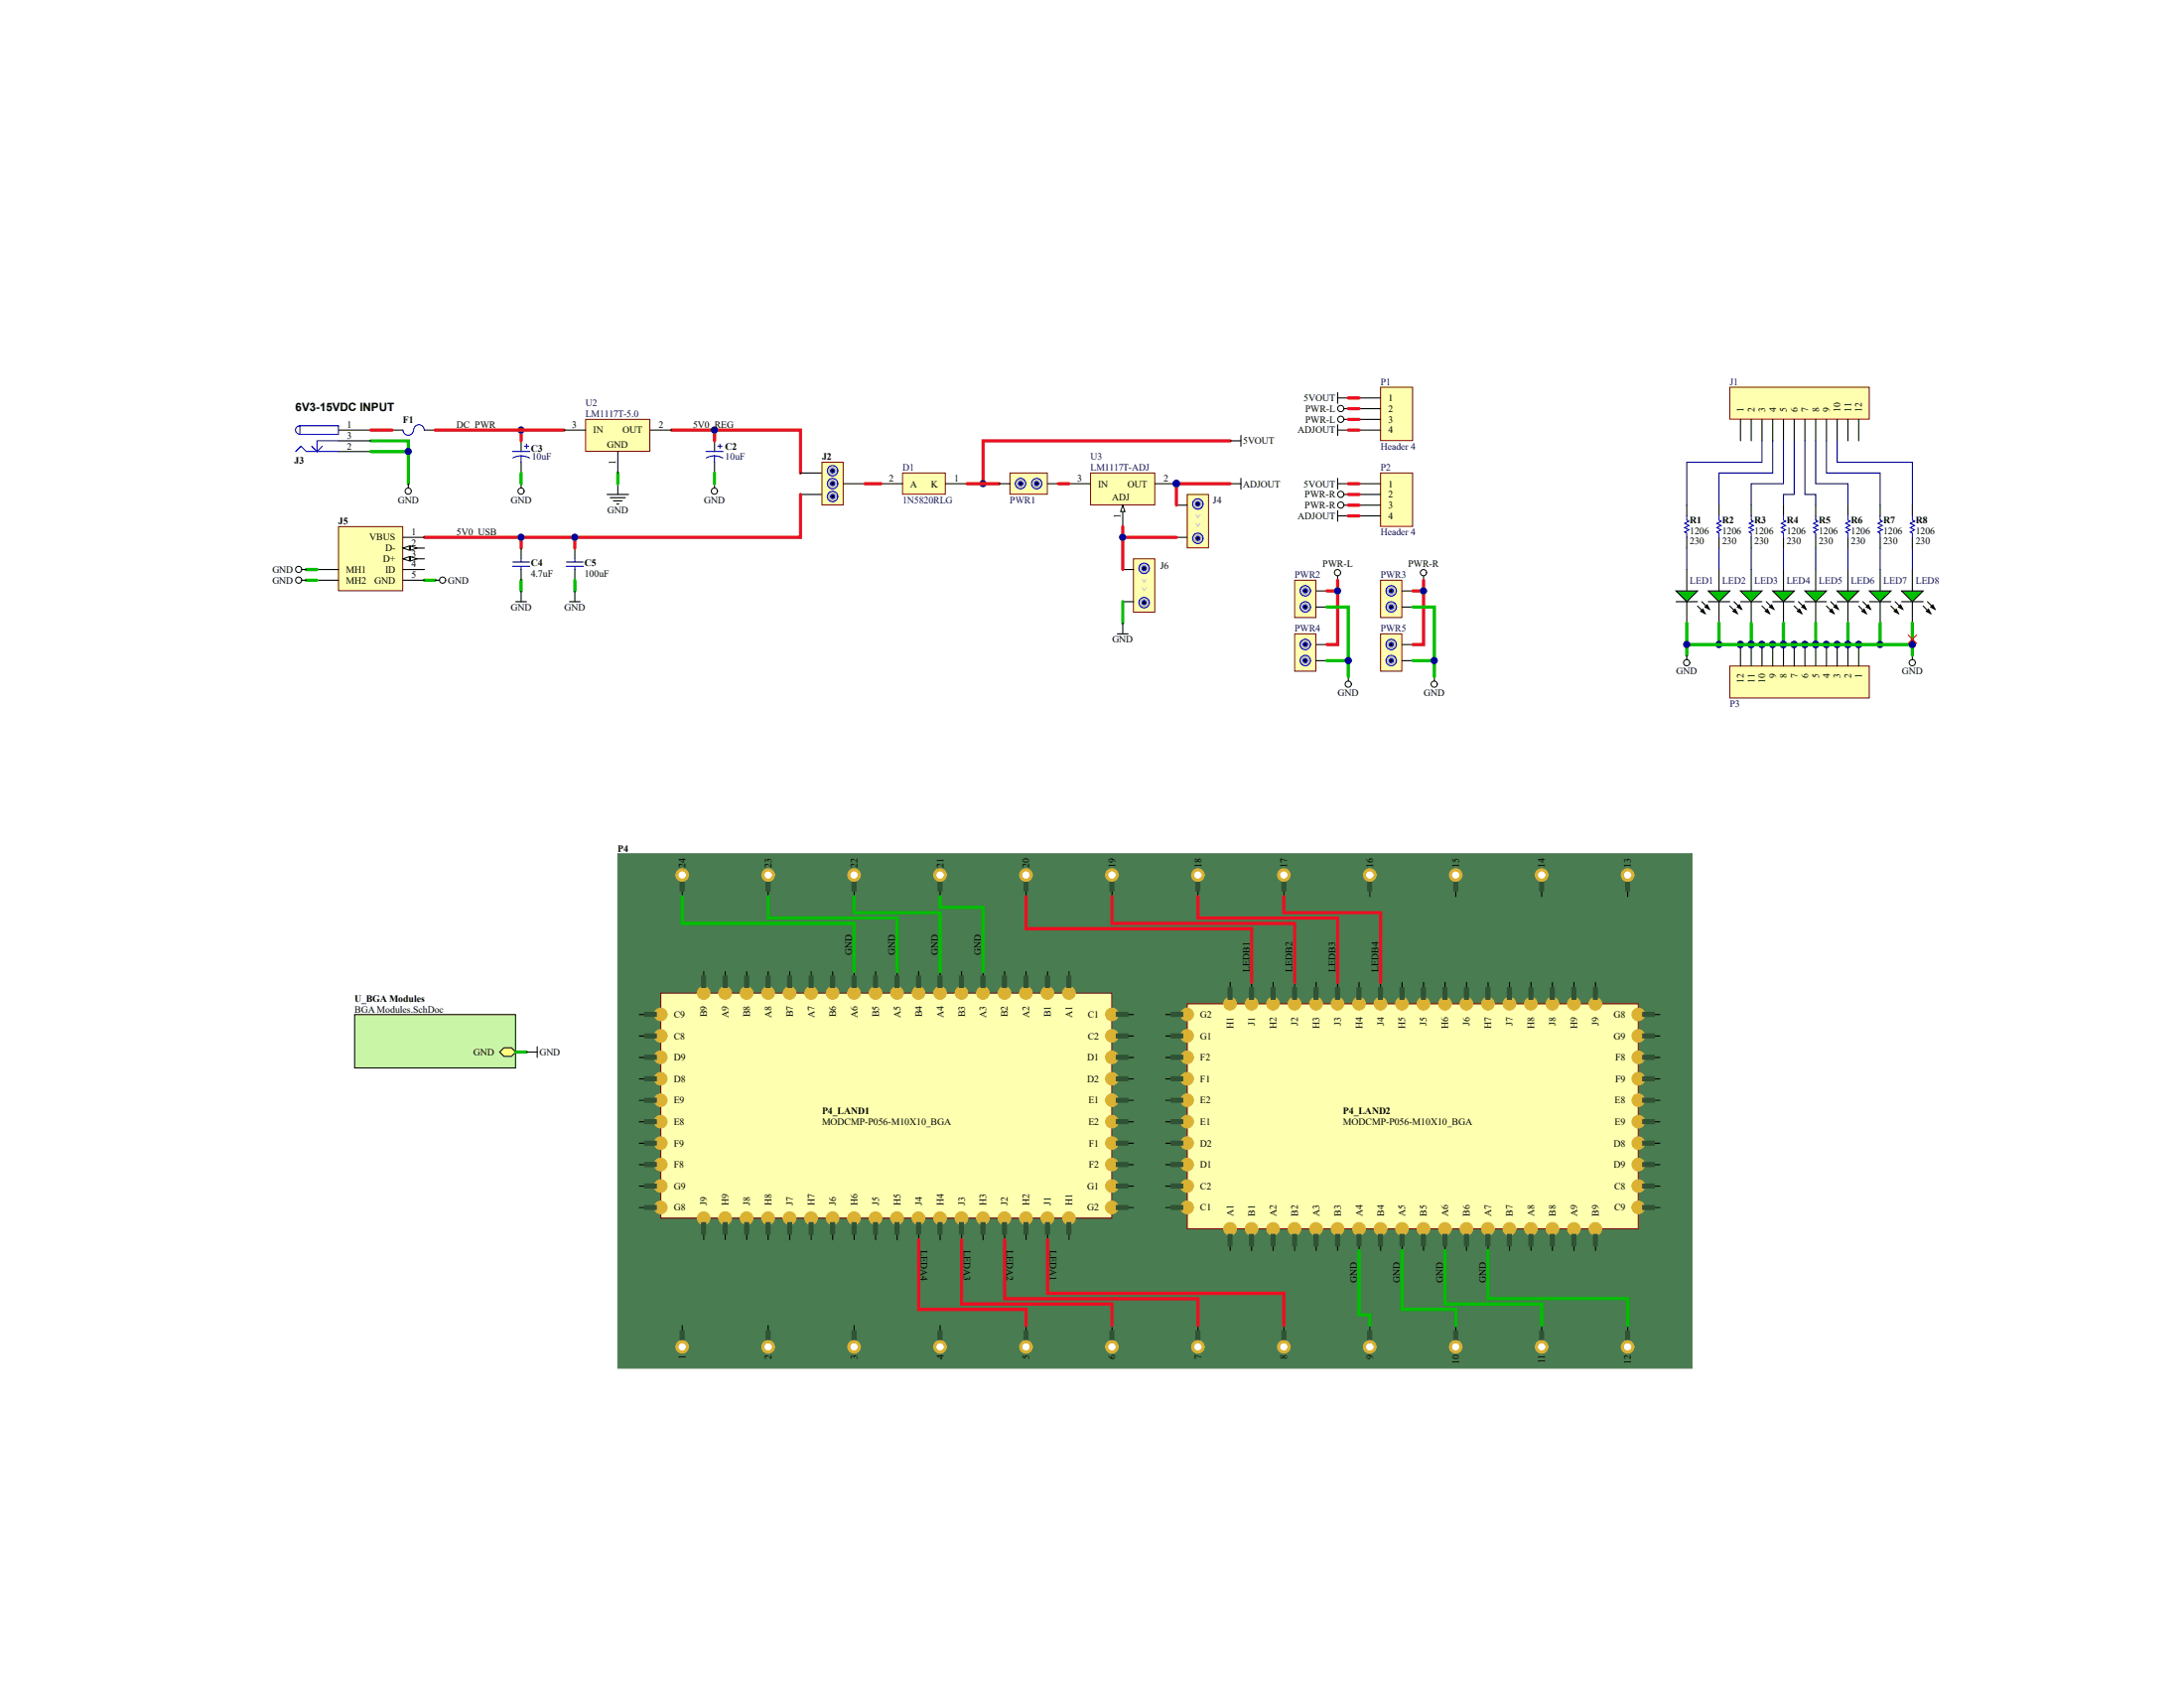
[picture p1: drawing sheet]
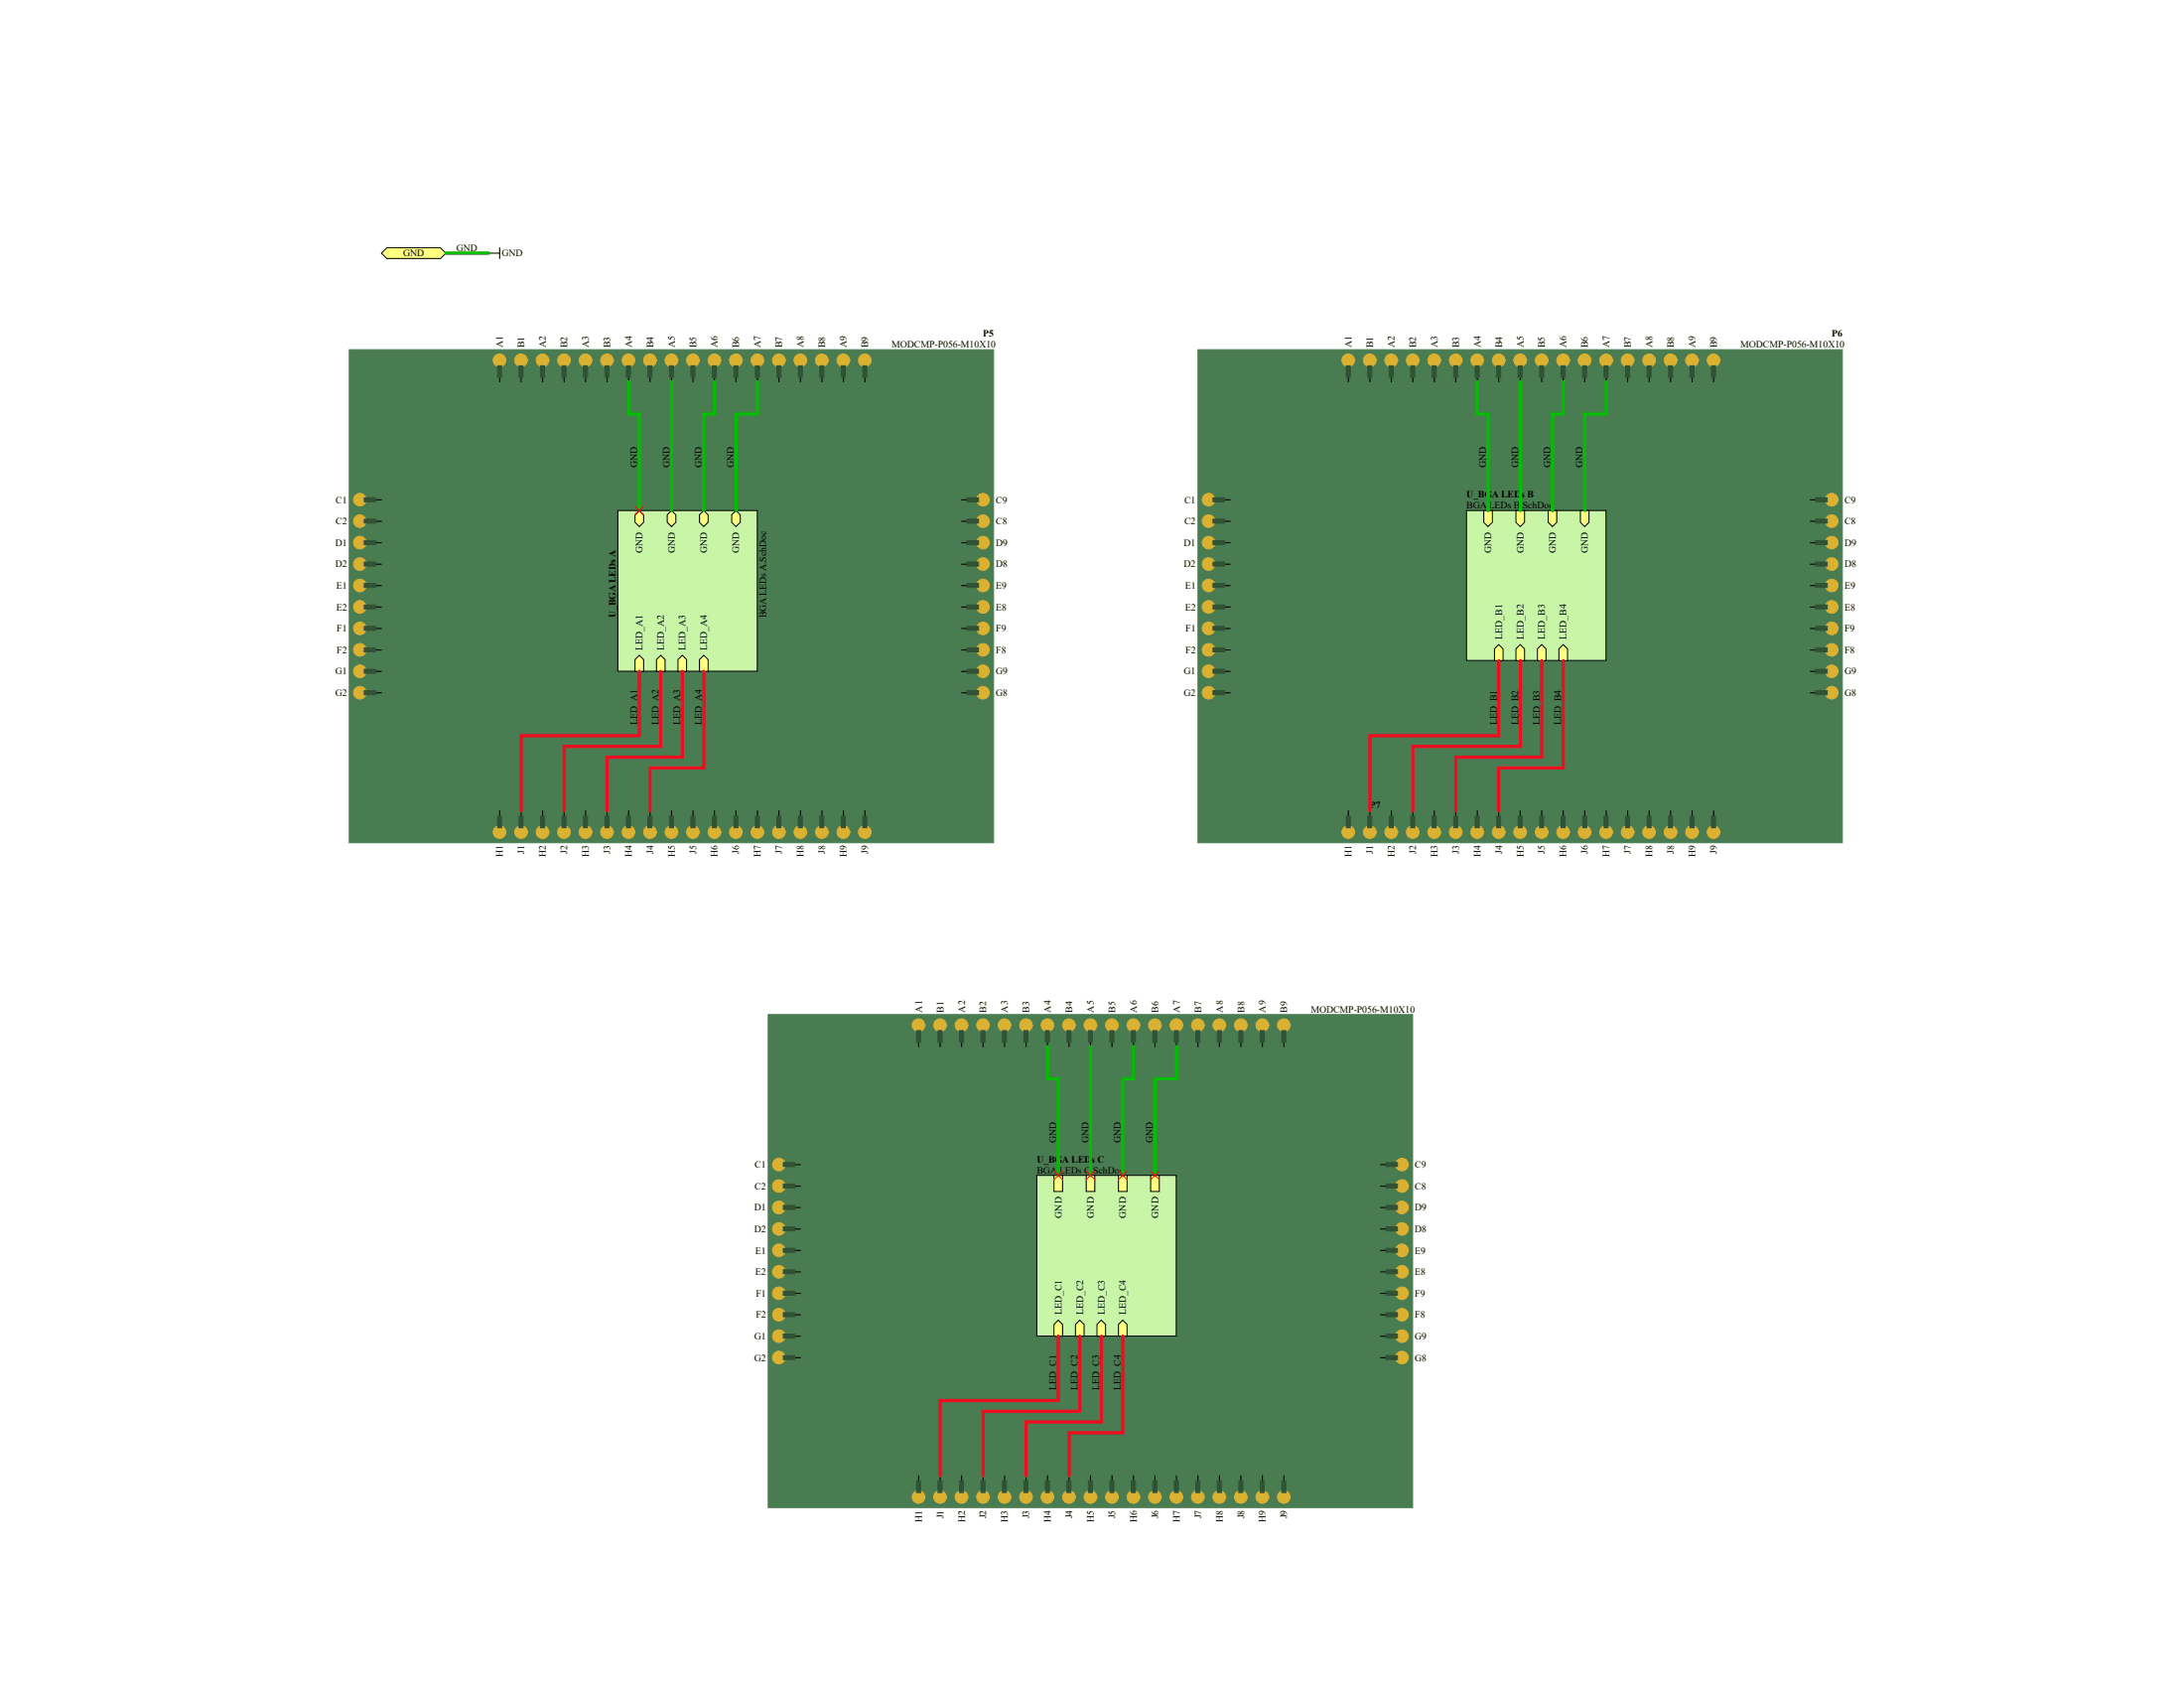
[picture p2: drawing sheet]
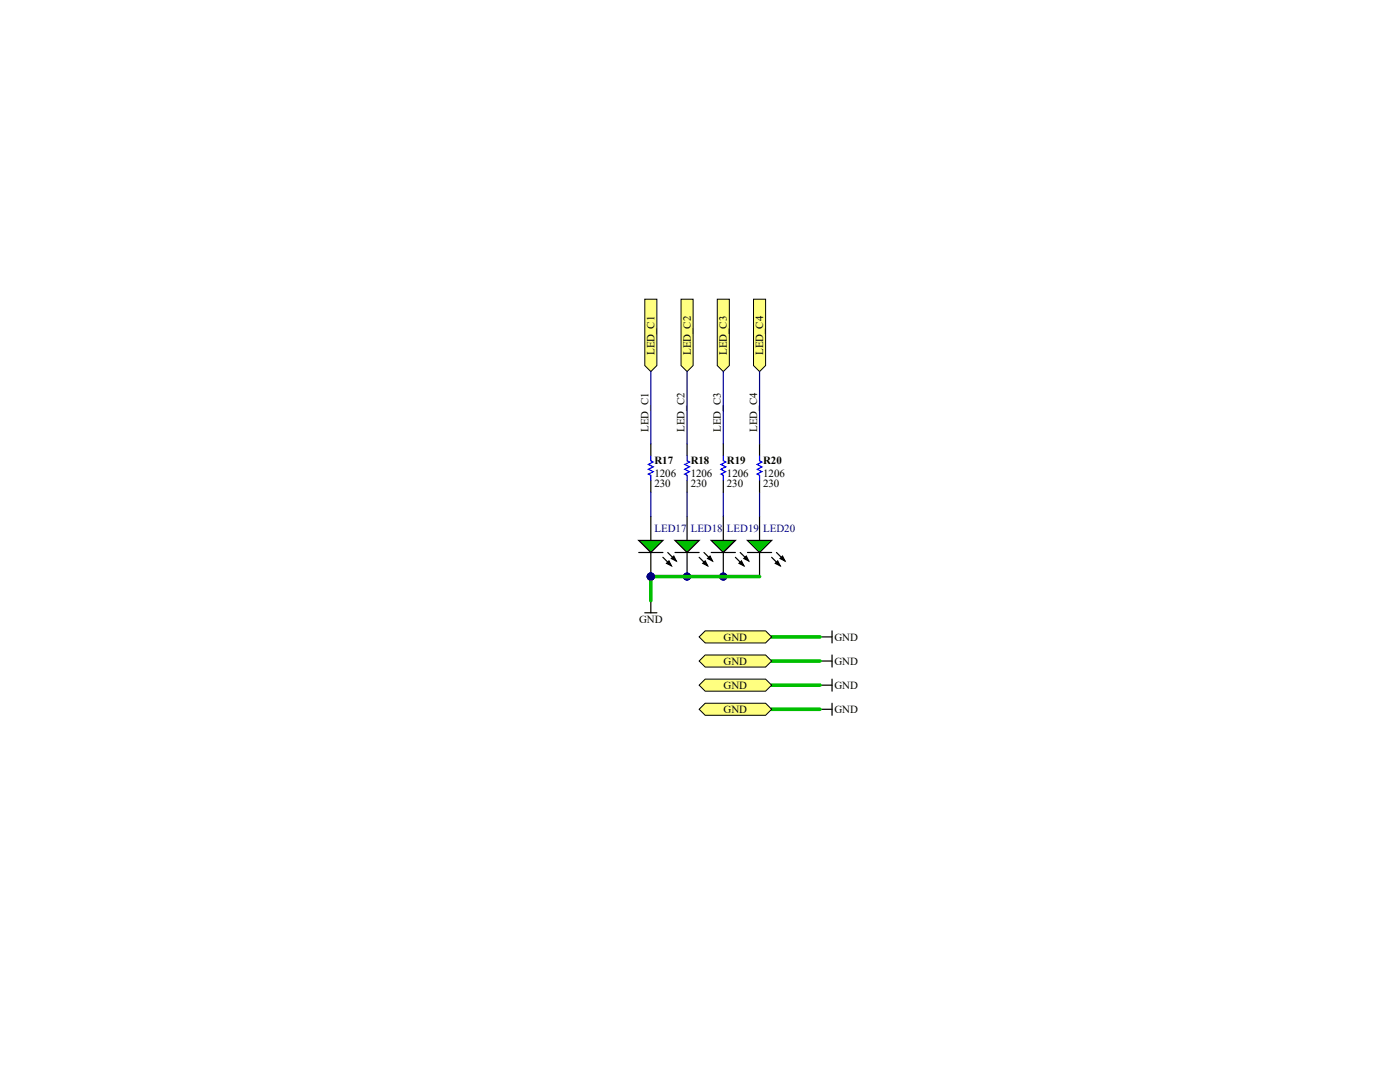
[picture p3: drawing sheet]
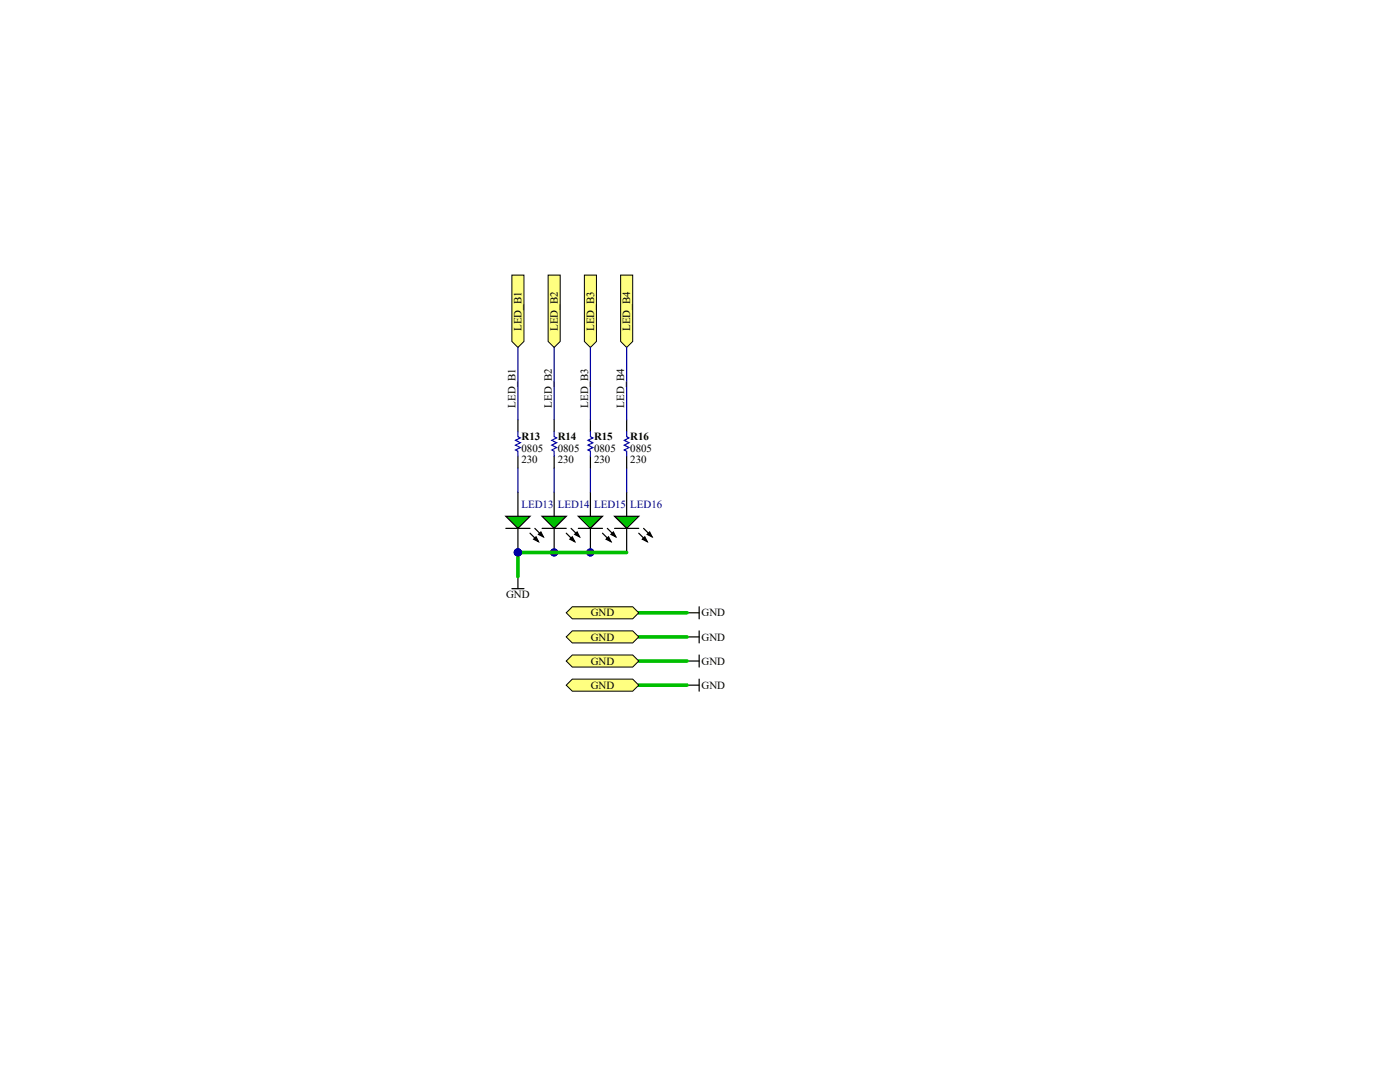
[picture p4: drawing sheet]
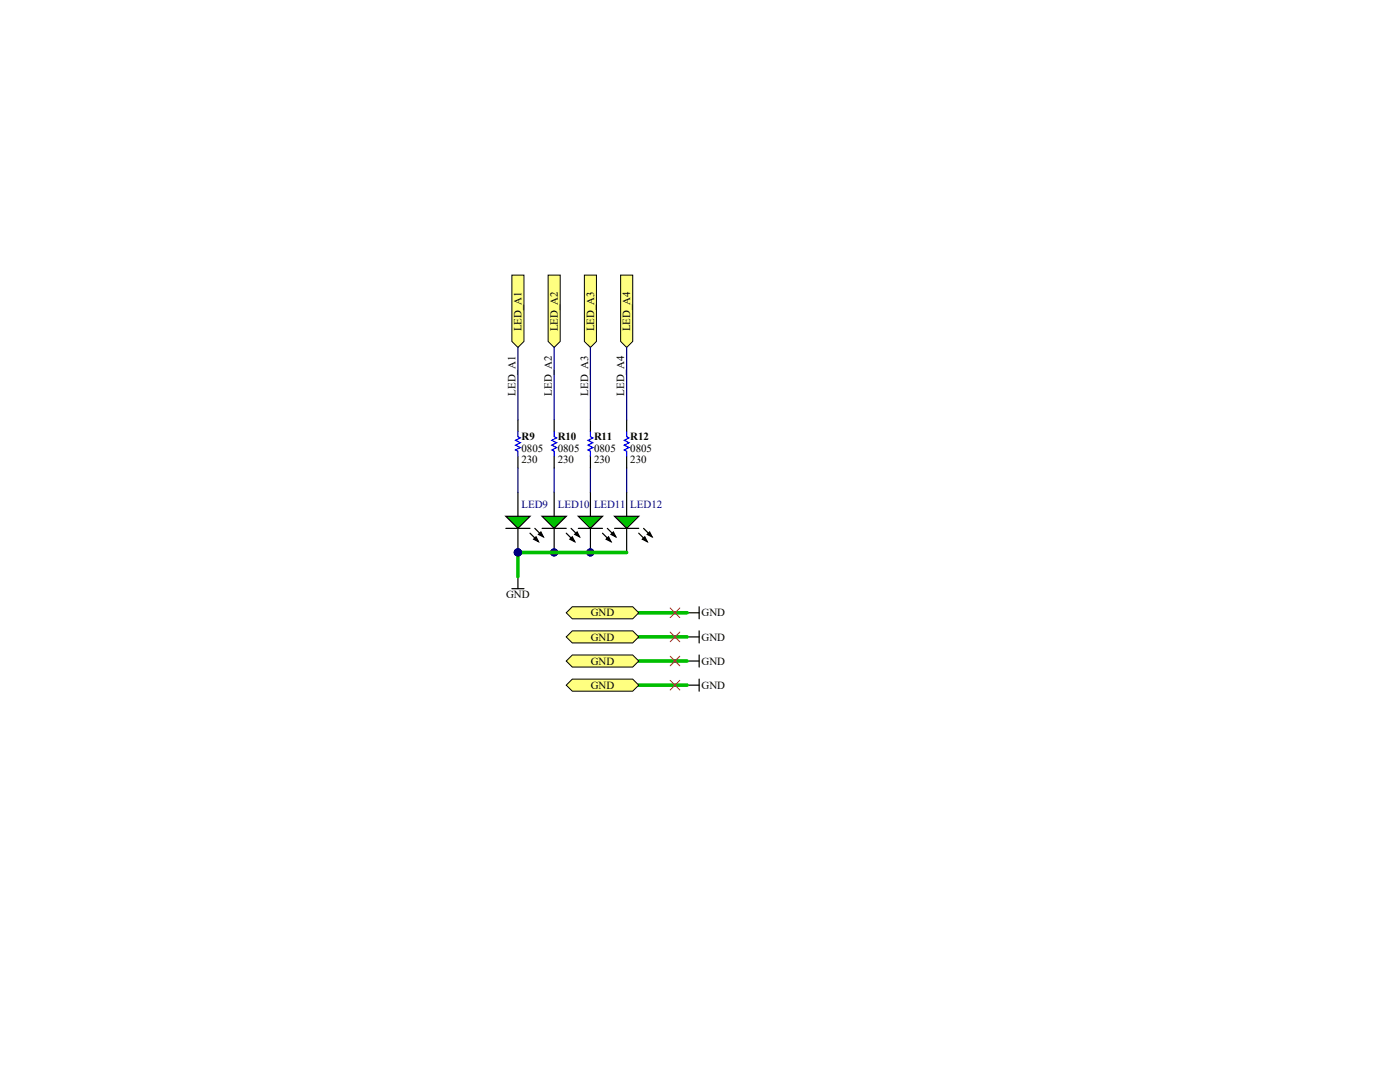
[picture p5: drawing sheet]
# Altium project Soldering_Trainer_Prj.PrjPCB
5 sheets, 68 parts. Net scope: hierarchical (ports join the sheet entries above them; power ports are global).
Board files: Soldering_Trainer_PCB.PcbDoc, BGA Breakout.PcbDoc, BGA Modules.PcbDoc, LED Breakout Board.PcbDoc, BB Power Supply.PcbDoc
Sheets:
  Devices.SchDoc
    U_BGA Modules = BGA Modules.SchDoc
      U_BGA LEDs A = BGA LEDs A.SchDoc
      U_BGA LEDs B = BGA LEDs B.SchDoc
      U_BGA LEDs C = BGA LEDs C.SchDoc

## Sheet Devices.SchDoc: Schematic Sheet Test Title
size C; Organization: CXQ; Address1: RM 7401, 550 Jumen Rd, Huangpu District, Shanghai, China; Address2: Huangpu District; Address3: Shanghai; Address4: China; Revision: MB0004-01.A.1; SheetNumber: 1; SheetTotal: 99; PageSetup: Record=PageOptions¦CenterHorizontal=True¦CenterVertical=True¦PrintScale=0.98¦XCorrection=1.00¦YCorrection=1.00¦PrintKind=0¦BorderSize=5000000¦LeftOffset=0¦BottomOffset=0¦Orientation=2¦PaperLength=1000¦PaperWidth=1000¦Scale=100¦PaperSource=7¦PrintQuality=-4¦MediaType=1¦DitherType=10¦PaperKind=A4¦PrintScaleMode=1

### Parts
C2  Capacitance: 10uF  [AVX-CAPC3528_V]  (hidden comment: TAJB106K020R)
C3  Capacitance: 10uF  [AVX-CAPC3528_V]  (hidden comment: TAJB106K020R)
C4  value 4.7uF  [CAPC1206(3216)190_L]  (hidden comment: AP 4.7uF 6.3V 1206(3216))
C5  value 100uF  [CAPC1206(3216)190_L]  (hidden comment: AP 100uF 6.3V 1206(3216))
D1  1N5820RLG  [ONSC-AXIAL_LEAD-2-267-05_V]
F1  SMD2920P300TF  [FUSE2920]  (value not drawn)
J1  Header 12  [HDR1X12]  (value not drawn)
J2  3-WAY JUMPER  [HDR1X3]  (value not drawn)
J4  801-87-004-10-001101  [HDR1X4]  (value not drawn)
J5  UX60SC-MB-5S8  [UX60SC-MB-5S8]  (value not drawn)
J6  801-87-004-10-001101  [HDR1X4]  (value not drawn)
J11  PWR CONNECTOR  [PJ-102AH]  (value not drawn)
LED1  LED_1206  [RESC1206(3216)75_L]  (value not drawn)
LED2  LED_1206  [RESC1206(3216)75_L]  (value not drawn)
LED3  LED_1206  [RESC1206(3216)75_L]  (value not drawn)
LED4  LED_1206  [RESC1206(3216)75_L]  (value not drawn)
LED5  LED_1206  [RESC1206(3216)75_L]  (value not drawn)
LED6  LED_1206  [RESC1206(3216)75_L]  (value not drawn)
LED7  LED_1206  [RESC1206(3216)75_L]  (value not drawn)
LED8  LED_1206  [RESC1206(3216)75_L]  (value not drawn)
P1  Header 4  [HDR1X4]
P2  Header 4  [HDR1X4]
P3  Header 12  [HDR1X12]  (value not drawn)
P4  BBCMP-P24-M1200X700  [BBCMP-P24-M1200X700]  (value not drawn)
P4_LAND1  MODCMP-P056-M10X10_BGA  [MB2100.01.A.2]  (no BOM)
P4_LAND2  MODCMP-P056-M10X10_BGA  [MB2100.01.A.2]  (no BOM)
PWR1  Jumper  [JMP1X2]  (value not drawn)
PWR2  Jumper  [JMP1X2]  (value not drawn)
PWR3  Jumper  [JMP1X2]  (value not drawn)
PWR4  Jumper  [JMP1X2]  (value not drawn)
PWR5  Jumper  [JMP1X2]  (value not drawn)
R1  1206  Value (Ohms): 230  [RESC1206(3216)75_L]
R2  1206  Value (Ohms): 230  [RESC1206(3216)75_L]
R3  1206  Value (Ohms): 230  [RESC1206(3216)75_L]
R4  1206  Value (Ohms): 230  [RESC1206(3216)75_L]
R5  1206  Value (Ohms): 230  [RESC1206(3216)75_L]
R6  1206  Value (Ohms): 230  [RESC1206(3216)75_L]
R7  1206  Value (Ohms): 230  [RESC1206(3216)75_L]
R8  1206  Value (Ohms): 230  [RESC1206(3216)75_L]
U2  LM1117T-5.0  [T03B]
U3  LM1117T-ADJ  [T03B]

### Sub-sheets
U_BGA Modules = BGA Modules.SchDoc: GND

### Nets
5VOUT: D1.1(K) P1.1 P2.1 PWR1.1
ADJOUT: J4.1 P1.4 P2.4 U3.2(OUT)
GND: C2.2 C3.2 C4.2 C5.2 J5.5(GND) J5.MH1 J5.MH2 J6.4 J11.2 J11.3 LED1.2(K) LED2.2(K) LED3.2(K) LED4.2(K) LED5.2(K) LED6.2(K) LED7.2(K) LED8.2(K) P3.1 P3.2 P3.3 P3.4 P3.5 P3.6 P3.7 P3.8 P3.9 P3.10 P3.11 P3.12 P4.9 P4.10 P4.11 P4.12 P4.21 P4.22 P4.23 P4.24 P4_LAND1.A3 P4_LAND1.A4 P4_LAND1.A5 P4_LAND1.A6 P4_LAND2.A4 P4_LAND2.A5 P4_LAND2.A6 P4_LAND2.A7 PWR2.1 PWR3.1 PWR4.1 PWR5.1 U2.1(GND) ; sheet U_BGA Modules/GND
PWR-L: P1.2 P1.3 PWR2.2 PWR4.2
PWR-R: P2.2 P2.3 PWR3.2 PWR5.2
5V0_REG: C2.1 J2.1 U2.2(OUT)
5V0_USB: C4.1 C5.1 J2.3 J5.1(VBUS)
DC_PWR: C3.1 F1.1 U2.3(IN)
LEDA1: P4.8 P4_LAND1.J1
LEDA2: P4.7 P4_LAND1.J2
LEDA3: P4.6 P4_LAND1.J3
LEDA4: P4.5 P4_LAND1.J4
LEDB1: P4.20 P4_LAND2.J1
LEDB2: P4.19 P4_LAND2.J2
LEDB3: P4.18 P4_LAND2.J3
LEDB4: P4.17 P4_LAND2.J4
NetD1_2: D1.2(A) J2.2
NetF1_2: F1.2 J11.1
NetJ1_3: J1.3 R1.2
NetJ1_4: J1.4 R2.2
NetJ1_5: J1.5 R3.2
NetJ1_6: J1.6 R4.2
NetJ1_7: J1.7 R5.2
NetJ1_8: J1.8 R6.2
NetJ1_9: J1.9 R7.2
NetJ1_10: J1.10 R8.2
NetJ4_4: J4.4 J6.1 U3.1(ADJ)
NetLED1_1: LED1.1(A) R1.1
NetLED2_1: LED2.1(A) R2.1
NetLED3_1: LED3.1(A) R3.1
NetLED4_1: LED4.1(A) R4.1
NetLED5_1: LED5.1(A) R5.1
NetLED6_1: LED6.1(A) R6.1
NetLED7_1: LED7.1(A) R7.1
NetLED8_1: LED8.1(A) R8.1
NetPWR1_2: PWR1.2 U3.3(IN)

Not connected (* = marked no-connect by the designer): J1 1 2 11 12; J5 2(D-) 3(D+) 4(ID); P4 1 2 3 4 13 14 15 16; P4_LAND1 A1 A2 A7 A8 A9 B1 B2 B3 B4 B5 B6 B7 B8 B9 C1 C2 C8 C9 D1 D2 D8 D9 E1 E2 E8 E9 F1 F2 F8 F9 G1 G2 G8 G9 H1 H2 H3 H4 H5 H6 H7 H8 H9 J5 J6 J7 J8 J9; P4_LAND2 A1 A2 A3 A8 A9 B1 B2 B3 B4 B5 B6 B7 B8 B9 C1 C2 C8 C9 D1 D2 D8 D9 E1 E2 E8 E9 F1 F2 F8 F9 G1 G2 G8 G9 H1 H2 H3 H4 H5 H6 H7 H8 H9 J5 J6 J7 J8 J9

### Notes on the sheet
- 6V3-15VDC INPUT

## Sheet BGA Modules.SchDoc: Schematic Sheet Test Title
size C; Organization: CXQ; Address1: RM 7401, 550 Jumen Rd, Huangpu District, Shanghai, China; Address2: Huangpu District; Address3: Shanghai; Address4: China; Revision: MB0004-01.A.1; SheetNumber: 1; SheetTotal: 99; PageSetup: Record=PageOptions¦CenterHorizontal=True¦CenterVertical=True¦PrintScale=0.98¦XCorrection=1.00¦YCorrection=1.00¦PrintKind=0¦BorderSize=5000000¦LeftOffset=0¦BottomOffset=0¦Orientation=2¦PaperLength=1000¦PaperWidth=1000¦Scale=100¦PaperSource=7¦PrintQuality=-4¦MediaType=1¦DitherType=10¦PaperKind=A4¦PrintScaleMode=1

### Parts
P5  MODCMP-P056-M10X10  [MODCMP-P056-M10X10]  (no BOM)
P6  MODCMP-P056-M10X10  [MODCMP-P056-M10X10]  (no BOM)
P7  MODCMP-P056-M10X10  [MODCMP-P056-M10X10]  (no BOM)

### Sub-sheets
U_BGA LEDs A = BGA LEDs A.SchDoc: LED_A1 (in), LED_A2 (in), LED_A3 (in), LED_A4 (in), GND, GND, GND, GND
U_BGA LEDs B = BGA LEDs B.SchDoc: LED_B1 (in), LED_B2 (in), LED_B3 (in), LED_B4 (in), GND, GND, GND, GND
U_BGA LEDs C = BGA LEDs C.SchDoc: LED_C1 (in), LED_C2 (in), LED_C3 (in), LED_C4 (in), GND, GND, GND, GND

### Ports
GND

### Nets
GND: P5.A4 P5.A5 P5.A6 P5.A7 P6.A4 P6.A5 P6.A6 P6.A7 P7.A4 P7.A5 P7.A6 P7.A7 ; port GND, sheet U_BGA LEDs A/GND, sheet U_BGA LEDs A/GND, sheet U_BGA LEDs A/GND, sheet U_BGA LEDs A/GND, sheet U_BGA LEDs B/GND, sheet U_BGA LEDs B/GND, sheet U_BGA LEDs B/GND, sheet U_BGA LEDs B/GND, sheet U_BGA LEDs C/GND, sheet U_BGA LEDs C/GND, sheet U_BGA LEDs C/GND, sheet U_BGA LEDs C/GND
LED_A1: P5.J1 ; sheet U_BGA LEDs A/LED_A1
LED_A2: P5.J2 ; sheet U_BGA LEDs A/LED_A2
LED_A3: P5.J3 ; sheet U_BGA LEDs A/LED_A3
LED_A4: P5.J4 ; sheet U_BGA LEDs A/LED_A4
LED_B1: P6.J1 ; sheet U_BGA LEDs B/LED_B1
LED_B2: P6.J2 ; sheet U_BGA LEDs B/LED_B2
LED_B3: P6.J3 ; sheet U_BGA LEDs B/LED_B3
LED_B4: P6.J4 ; sheet U_BGA LEDs B/LED_B4
LED_C1: P7.J1 ; sheet U_BGA LEDs C/LED_C1
LED_C2: P7.J2 ; sheet U_BGA LEDs C/LED_C2
LED_C3: P7.J3 ; sheet U_BGA LEDs C/LED_C3
LED_C4: P7.J4 ; sheet U_BGA LEDs C/LED_C4

Not connected (* = marked no-connect by the designer): P5 A1 A2 A3 A8 A9 B1 B2 B3 B4 B5 B6 B7 B8 B9 C1 C2 C8 C9 D1 D2 D8 D9 E1 E2 E8 E9 F1 F2 F8 F9 G1 G2 G8 G9 H1 H2 H3 H4 H5 H6 H7 H8 H9 J5 J6 J7 J8 J9; P6 A1 A2 A3 A8 A9 B1 B2 B3 B4 B5 B6 B7 B8 B9 C1 C2 C8 C9 D1 D2 D8 D9 E1 E2 E8 E9 F1 F2 F8 F9 G1 G2 G8 G9 H1 H2 H3 H4 H5 H6 H7 H8 H9 J5 J6 J7 J8 J9; P7 A1 A2 A3 A8 A9 B1 B2 B3 B4 B5 B6 B7 B8 B9 C1 C2 C8 C9 D1 D2 D8 D9 E1 E2 E8 E9 F1 F2 F8 F9 G1 G2 G8 G9 H1 H2 H3 H4 H5 H6 H7 H8 H9 J5 J6 J7 J8 J9

## Sheet BGA LEDs A.SchDoc: Schematic Sheet Test Title
size 289 x 193 mm; Organization: CXQ; Address1: RM 7401, 550 Jumen Rd, Huangpu District, Shanghai, China; Address2: Huangpu District; Address3: Shanghai; Address4: China; Revision: MB0004-01.A.1; SheetNumber: 1; SheetTotal: 99; PageSetup: Record=PageOptions¦CenterHorizontal=True¦CenterVertical=True¦PrintScale=0.98¦XCorrection=1.00¦YCorrection=1.00¦PrintKind=0¦BorderSize=5000000¦LeftOffset=0¦BottomOffset=0¦Orientation=2¦PaperLength=1000¦PaperWidth=1000¦Scale=100¦PaperSource=7¦PrintQuality=-4¦MediaType=1¦DitherType=10¦PaperKind=A4¦PrintScaleMode=1

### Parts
LED9  LED_1206  [RESC0805(2012)70_L]  (value not drawn)
LED10  LED_1206  [RESC0805(2012)70_L]  (value not drawn)
LED11  LED_1206  [RESC0805(2012)70_L]  (value not drawn)
LED12  LED_1206  [RESC0805(2012)70_L]  (value not drawn)
R9  0805  Value (Ohms): 230  [RESC0805(2012)70_L]
R10  0805  Value (Ohms): 230  [RESC0805(2012)70_L]
R11  0805  Value (Ohms): 230  [RESC0805(2012)70_L]
R12  0805  Value (Ohms): 230  [RESC0805(2012)70_L]

### Ports
GND, LED_A1 (in), LED_A2 (in), LED_A3 (in), LED_A4 (in)

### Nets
GND: LED9.2(K) LED10.2(K) LED11.2(K) LED12.2(K) ; port GND
LED_A1: R9.2 ; port LED_A1
LED_A2: R10.2 ; port LED_A2
LED_A3: R11.2 ; port LED_A3
LED_A4: R12.2 ; port LED_A4
NetLED9_1: LED9.1(A) R9.1
NetLED10_1: LED10.1(A) R10.1
NetLED11_1: LED11.1(A) R11.1
NetLED12_1: LED12.1(A) R12.1

## Sheet BGA LEDs B.SchDoc: Schematic Sheet Test Title
size 289 x 193 mm; Organization: CXQ; Address1: RM 7401, 550 Jumen Rd, Huangpu District, Shanghai, China; Address2: Huangpu District; Address3: Shanghai; Address4: China; Revision: MB0004-01.A.1; SheetNumber: 1; SheetTotal: 99; PageSetup: Record=PageOptions¦CenterHorizontal=True¦CenterVertical=True¦PrintScale=0.98¦XCorrection=1.00¦YCorrection=1.00¦PrintKind=0¦BorderSize=5000000¦LeftOffset=0¦BottomOffset=0¦Orientation=2¦PaperLength=1000¦PaperWidth=1000¦Scale=100¦PaperSource=7¦PrintQuality=-4¦MediaType=1¦DitherType=10¦PaperKind=A4¦PrintScaleMode=1

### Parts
LED13  LED_1206  [RESC0805(2012)70_L]  (value not drawn)
LED14  LED_1206  [RESC0805(2012)70_L]  (value not drawn)
LED15  LED_1206  [RESC0805(2012)70_L]  (value not drawn)
LED16  LED_1206  [RESC0805(2012)70_L]  (value not drawn)
R13  0805  Value (Ohms): 230  [RESC0805(2012)70_L]
R14  0805  Value (Ohms): 230  [RESC0805(2012)70_L]
R15  0805  Value (Ohms): 230  [RESC0805(2012)70_L]
R16  0805  Value (Ohms): 230  [RESC0805(2012)70_L]

### Ports
GND, LED_B1 (in), LED_B2 (in), LED_B3 (in), LED_B4 (in)

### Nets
GND: LED13.2(K) LED14.2(K) LED15.2(K) LED16.2(K) ; port GND
LED_B1: R13.2 ; port LED_B1
LED_B2: R14.2 ; port LED_B2
LED_B3: R15.2 ; port LED_B3
LED_B4: R16.2 ; port LED_B4
NetLED13_1: LED13.1(A) R13.1
NetLED14_1: LED14.1(A) R14.1
NetLED15_1: LED15.1(A) R15.1
NetLED16_1: LED16.1(A) R16.1

## Sheet BGA LEDs C.SchDoc: Schematic Sheet Test Title
size 289 x 193 mm; Organization: CXQ; Address1: RM 7401, 550 Jumen Rd, Huangpu District, Shanghai, China; Address2: Huangpu District; Address3: Shanghai; Address4: China; Revision: MB0004-01.A.1; SheetNumber: 1; SheetTotal: 99; PageSetup: Record=PageOptions¦CenterHorizontal=True¦CenterVertical=True¦PrintScale=0.98¦XCorrection=1.00¦YCorrection=1.00¦PrintKind=0¦BorderSize=5000000¦LeftOffset=0¦BottomOffset=0¦Orientation=2¦PaperLength=1000¦PaperWidth=1000¦Scale=100¦PaperSource=7¦PrintQuality=-4¦MediaType=1¦DitherType=10¦PaperKind=A4¦PrintScaleMode=1

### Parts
LED17  LED_1206  [RESC0805(2012)70_L]  (value not drawn)
LED18  LED_1206  [RESC0805(2012)70_L]  (value not drawn)
LED19  LED_1206  [RESC0805(2012)70_L]  (value not drawn)
LED20  LED_1206  [RESC0805(2012)70_L]  (value not drawn)
R17  0805  Value (Ohms): 230  [RESC0805(2012)70_L]
R18  0805  Value (Ohms): 230  [RESC0805(2012)70_L]
R19  0805  Value (Ohms): 230  [RESC0805(2012)70_L]
R20  0805  Value (Ohms): 230  [RESC0805(2012)70_L]

### Ports
GND, LED_C1 (in), LED_C2 (in), LED_C3 (in), LED_C4 (in)

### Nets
GND: LED17.2(K) LED18.2(K) LED19.2(K) LED20.2(K) ; port GND
LED_C1: R17.2 ; port LED_C1
LED_C2: R18.2 ; port LED_C2
LED_C3: R19.2 ; port LED_C3
LED_C4: R20.2 ; port LED_C4
NetLED17_1: LED17.1(A) R17.1
NetLED18_1: LED18.1(A) R18.1
NetLED19_1: LED19.1(A) R19.1
NetLED20_1: LED20.1(A) R20.1

## Nets that join several sheets
GND: Devices (51 pins), BGA Modules (12 pins), BGA LEDs A (LED9.2 LED10.2 LED11.2 LED12.2), BGA LEDs B (LED13.2 LED14.2 LED15.2 LED16.2), BGA LEDs C (LED17.2 LED18.2 LED19.2 LED20.2)
LED_A1: BGA Modules (P5.J1), BGA LEDs A (R9.2)
LED_A2: BGA Modules (P5.J2), BGA LEDs A (R10.2)
LED_A3: BGA Modules (P5.J3), BGA LEDs A (R11.2)
LED_A4: BGA Modules (P5.J4), BGA LEDs A (R12.2)
LED_B1: BGA Modules (P6.J1), BGA LEDs B (R13.2)
LED_B2: BGA Modules (P6.J2), BGA LEDs B (R14.2)
LED_B3: BGA Modules (P6.J3), BGA LEDs B (R15.2)
LED_B4: BGA Modules (P6.J4), BGA LEDs B (R16.2)
LED_C1: BGA Modules (P7.J1), BGA LEDs C (R17.2)
LED_C2: BGA Modules (P7.J2), BGA LEDs C (R18.2)
LED_C3: BGA Modules (P7.J3), BGA LEDs C (R19.2)
LED_C4: BGA Modules (P7.J4), BGA LEDs C (R20.2)
